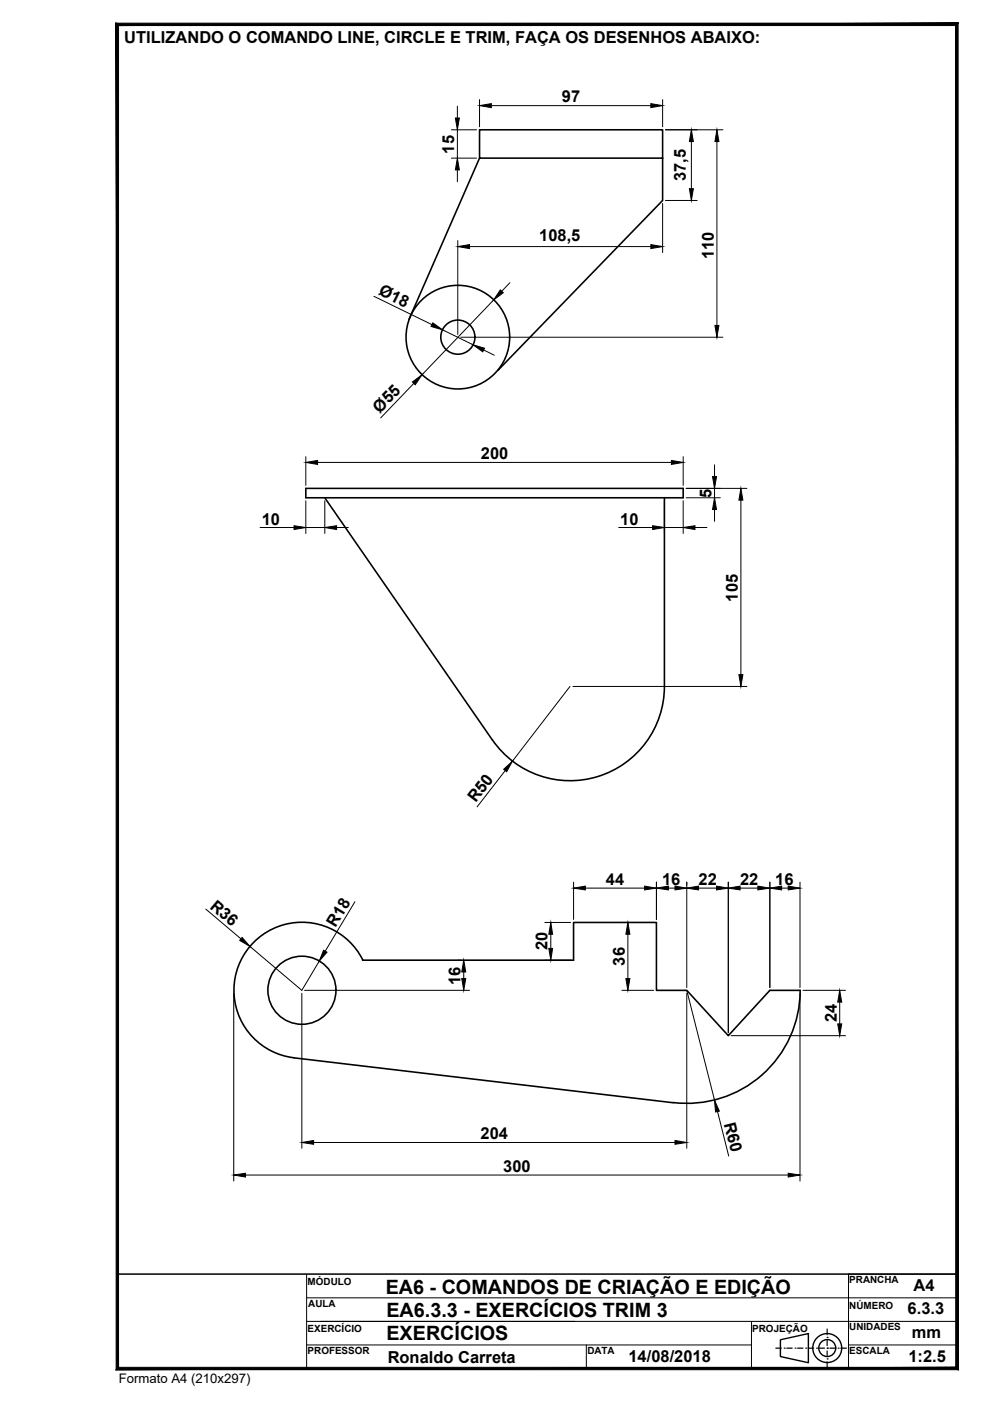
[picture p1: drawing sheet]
<svg xmlns="http://www.w3.org/2000/svg" width="210mm" height="297mm" viewBox="0 0 210 297" stroke-linecap="round" stroke-linejoin="round" font-family="sans-serif">
<!-- layer: contorno -->
<g fill="none" stroke="#000" stroke-width=".34">
<path d="M101.7 33.5l-15 34.2M140.5 33.5h-38.8v-6h38.8v15l-35 36.1M64.8 103.5h80.1v2h-80.1zM68.9 105.5l35.5 51.4M140.9 105.5v40M140.9 145.5a20 20 0 0 1-14.1 19.1 20 20 0 0 1-22.4-7.7M76.9 203.6h44.7v-8h17.6v14.4h6.4l8.8 9.6 8.8-9.6h6.4M76.9 203.5a14.4 14.4 0 0 0-24.7-1.9 14.4 14.4 0 0 0 10.1 22.7M169.7 210a24 24 0 0 1-26.9 23.8M62.3 224.3l80.5 9.5"/>
<circle cx="97.1" cy="71.5" r="11"/>
<circle cx="97.1" cy="71.5" r="3.6"/>
<circle cx="64" cy="210" r="7.2"/>
</g>
<!-- layer: cota -->
<g fill="none" stroke="#000" stroke-width=".21">
<path d="M95.7 27.5h5.3M95.7 33.5h5.3M97 22.5v2.5M97 27.5v6M97 36v2.5M101.7 21.1v5.8M104.2 22.4h33.8M140.5 21.1v5.8M141.1 27.5h12.2M146.6 30v10M152 30v39M97.1 51v19.9"/>
<path d="M99.6 52.3h38.4M108.1 59.9l-1.7 1.9M140.5 43.1v10.5M141.1 42.5h6.7M79.3 62.8l12.3 6M93.8 69.9l6.5 3.2M97.7 71.5h55.6M102.6 74.2l2.2 1.1M104.7 63.6l-15.2 15.9M64.8 96.8v6.1M67.3 98h75.1M87.7 81.3l-7 7.3"/>
<path d="M144.9 96.8v6.1M151.5 98.6v2.4M55.1 111.8h7.2M64.8 106.2v6.9M64.8 111.8h4.1M68.9 106.2v6.9M71.4 111.8h2.5M131.2 111.8h7.2M140.9 111.8h4M140.9 106.2v6.9M144.9 106.2v6.9M145.5 103.5h12.9"/>
<path d="M145.5 105.5h7.2M147.3 111.8h2.6M151.5 103.5v2M151.5 108v2.5M157.1 106v37M120.8 145.5l-12.1 15.9M121.5 145.5h36.9M107.1 163.4l-5.9 7.7M43.6 192.7l7.5 6.4M75.3 191.2l-6.4 10.5M115.5 195.6h5.5M116.8 198.1v3"/>
<path d="M121.6 187v7.9M124.1 188.3h12.6M131.9 195.6h6.7M133.1 198.1v9.4M139.2 187v7.9M141.7 188.3h1.4M145.6 187v22.4M148.1 188.3h3.8M154.4 187v31.9M156.9 188.3h3.8M163.2 187v22.4M165.7 188.3h1.4"/>
<path d="M169.6 187v22.4M49.6 210.6v39.8M53 200.7l11 9.3 3.7-6.2M64 210.6v32.9M64.6 210h35M97.1 203.6h.8M98.3 206.1v1.4M115.5 203.6h5.5M131.9 210h6.7M145.6 210.6v32.9M145.6 210l5.9 23.3M155 219.6h24.3"/>
<path d="M169.6 210.6v39.8M170.3 210h9M178 212.5v4.6M152.1 235.7l2.4 9.4M52.1 249.1h115M66.5 242.2h76.6"/>
</g>
<g fill="#000" stroke="#000" stroke-width=".21">
<path d="M96.5 25h.9l-.4 2.5zM97 33.5l.4 2.5h-.9zM101.7 22.4l2.5-.4v.8zM138 22l2.5 .4-2.5 .4zM146.6 27.5l.4 2.5h-.8zM152 27.5l.4 2.5h-.8zM97.1 52.3l2.5-.4v.8zM138 51.9l2.5 .4-2.5 .4zM146.2 40h.8l-.4 2.5zM91.8 68.5l2 1.4-2.4-.7zM100.3 73.1l2.4 .7-.4 .8zM106.1 61.5l.6 .6-2 1.5z"/>
<path d="M151.6 69h.8l-.4 2.5zM64.8 98l2.5-.4v.9zM87.4 81l2.1-1.5-1.5 2.1zM142.4 97.6l2.5 .4-2.5 .5zM62.3 111.5l2.5 .3-2.5 .5zM68.9 111.8l2.5-.3v.8zM138.4 111.5l2.5 .3-2.5 .5zM144.9 111.8l2.4-.3v.8zM151.1 101h.8l-.4 2.5zM151.5 105.5l.4 2.5h-.8zM157.1 103.5l.4 2.5h-.8zM156.7 143h.8l-.4 2.5z"/>
<path d="M106.8 163.1l1.9-1.7-1.3 2.2zM51.3 198.8l1.7 1.9-2.2-1.3zM116.8 195.6l.4 2.5h-.8zM121.6 188.3l2.5-.4v.8zM133.1 195.6l.4 2.5h-.8zM136.7 187.9l2.5 .4-2.5 .4zM139.2 188.3l2.5-.4v.8zM143.1 187.9l2.5 .4-2.5 .4zM145.6 188.3l2.5-.4v.8zM151.9 187.9l2.5 .4-2.5 .4zM154.4 188.3l2.5-.4v.8zM160.7 187.9l2.5 .4-2.5 .4z"/>
<path d="M163.2 188.3l2.5-.4v.8zM167.1 187.9l2.5 .4-2.5 .4zM68.6 201.5l.7 .4-1.6 1.9zM98.3 203.6l.4 2.5h-.8zM97.9 207.5h.8l-.4 2.5zM116.4 201.1h.8l-.4 2.5zM132.7 207.5h.8l-.4 2.5zM178 210l.5 2.5h-.9zM177.6 217.1h.9l-.5 2.5zM151.5 233.3l1 2.3-.8 .2zM49.6 249.1l2.5-.3v.8zM64 242.2l2.5-.4v.8z"/>
<path d="M143.1 241.8l2.5 .4-2.5 .4zM167.1 248.8l2.5 .3-2.5 .5z"/>
</g>
<!-- layer: Formato -->
<path d="M202.6 5.4v284.5l.5 .5zM203.1 4.9v285.5l-.5-285zM25.1 5.4h177.5l.5-.5zM24.6 4.9h178.5l-178 .5zM24.6 4.9l.5 285v-284.5zM24.6 4.9l.5 285-.5 .5zM24.6 290.4l178-.5h-177.5zM24.6 290.4l178-.5 .5 .5z" fill="#000" stroke="#000" stroke-width=".21"/>
<!-- layer: 0 -->
<path d="M24.9 5.2h178v264.9h-178z" fill="none" stroke="#000" stroke-width=".21"/>
<!-- layer: Texto -->
<g fill="none" stroke="#000" stroke-width=".3">
<path d="M165.5 284.1l5.9-1.4v6.2l-5.9-1.3z"/>
<circle cx="175.4" cy="285.8" r="3.1"/>
<circle cx="175.4" cy="285.8" r="1.8"/>
</g>
<g fill="none" stroke="#000" stroke-width=".25">
<path d="M164.5 285.8h1.2M166.3 285.8h.1M166.8 285.8h1.2M168.6 285.8h.1M169.1 285.8h1.2M170.8 285.8h.1M171.4 285.8h1.1M173.1 285.8h.1M173.7 285.8h1.1M175.4 283.5h.1M175.4 285.8h.1M175.4 288.1h.1"/>
<path d="M175.4 281.8v1.2M175.4 284.1v1.2M175.4 286.4v1.2M175.4 288.7v1.2M176 285.8h1.1M177.7 285.8h.1M178.3 285.8h1.2"/>
</g>
<!-- layer: Formato -->
<path d="M24.9 270.1h178v20.1h-178zM65 270.1v20.1M65 275.2h137.9M202.9 270.1h-23v20.1M65 280.2h137.9M65 285.2h94.3M124.3 285.2v5M159.3 280.2v10M179.9 285.2h23" fill="none" stroke="#000" stroke-width=".21"/>
<g font-size="4.2">
<text x="81.8" y="274.4">EA6 - COMANDOS DE CRIAÇÃO E EDIÇÃO</text>
<text x="81.9" y="279.1">EA6.3.3 - EXERCÍCIOS TRIM 3</text>
<text x="81.9" y="284.1">EXERCÍCIOS</text>
</g>
<g font-size="3.5">
<text x="26.4" y="9">UTILIZANDO O COMANDO LINE, CIRCLE E TRIM, FAÇA OS DESENHOS ABAIXO:</text>
<text x="119.2" y="21.7">97</text>
<text x="96.3" y="32.6" transform="rotate(-90 96.3 32.6)">15</text>
<text x="145.4" y="38.4" transform="rotate(-90 145.4 38.4)">37,5</text>
<text x="114.3" y="51.1">108,5</text>
<text x="151.3" y="54.9" transform="rotate(-90 151.3 54.9)">110</text>
<text x="80.1" y="62.4" transform="rotate(26 80.1 62.4)">Ø18</text>
<text x="80.5" y="87.7" transform="rotate(-46 80.5 87.7)">Ø55</text>
<text x="102" y="97.4">200</text>
<text x="150.8" y="105.5" transform="rotate(-90 150.8 105.5)">5</text>
<text x="55.5" y="111.2">10</text>
<text x="131.5" y="111.2">10</text>
<text x="156.4" y="127.6" transform="rotate(-90 156.4 127.6)">105</text>
<text x="100.9" y="170.3" transform="rotate(-53 100.9 170.3)">R50</text>
<text x="128.5" y="187.7">44</text>
<text x="140.4" y="187.6">16</text>
<text x="148.1" y="187.7">22</text>
<text x="156.9" y="187.7">22</text>
<text x="164.4" y="187.6">16</text>
<text x="44.4" y="192.4" transform="rotate(40 44.4 192.4)">R36</text>
<text x="71.1" y="196.7" transform="rotate(-59 71.1 196.7)">R18</text>
<text x="116.1" y="201.5" transform="rotate(-90 116.1 201.5)">20</text>
<text x="97.6" y="208.8" transform="rotate(-90 97.6 208.8)">16</text>
<text x="132.4" y="204.7" transform="rotate(-90 132.4 204.7)">36</text>
<text x="177.4" y="216.7" transform="rotate(-90 177.4 216.7)">24</text>
<text x="153.5" y="238.3" transform="rotate(76 153.5 238.3)">R60</text>
<text x="101.9" y="241.6">204</text>
<text x="106.7" y="248.5">300</text>
<text x="193.7" y="273.8">A4</text>
<text x="192.4" y="278.7">6.3.3</text>
<text x="193.3" y="283.8">mm</text>
<text x="82.2" y="289">Ronaldo Carreta</text>
<text x="133.3" y="288.8">14/08/2018</text>
<text x="192.6" y="288.8">1:2.5</text>
</g>
<text font-size="2.8" x="25.2" y="293.3">Formato A4 (210x297)</text>
<g font-size="2.1">
<text x="65.2" y="272.5">MÓDULO</text>
<text x="180.1" y="272.1">PRANCHA</text>
<text x="65.3" y="277.1">AULA</text>
<text x="180.1" y="277.5">NÚMERO</text>
<text x="65.2" y="287.1">PROFESSOR</text>
<text x="65.2" y="282.4">EXERCÍCIO</text>
<text x="124.5" y="287.1">DATA</text>
<text x="159.5" y="282.4">PROJEÇÃO</text>
<text x="180.1" y="287.1">ESCALA</text>
<text x="180.1" y="282.1">UNIDADES</text>
</g>
</svg>
